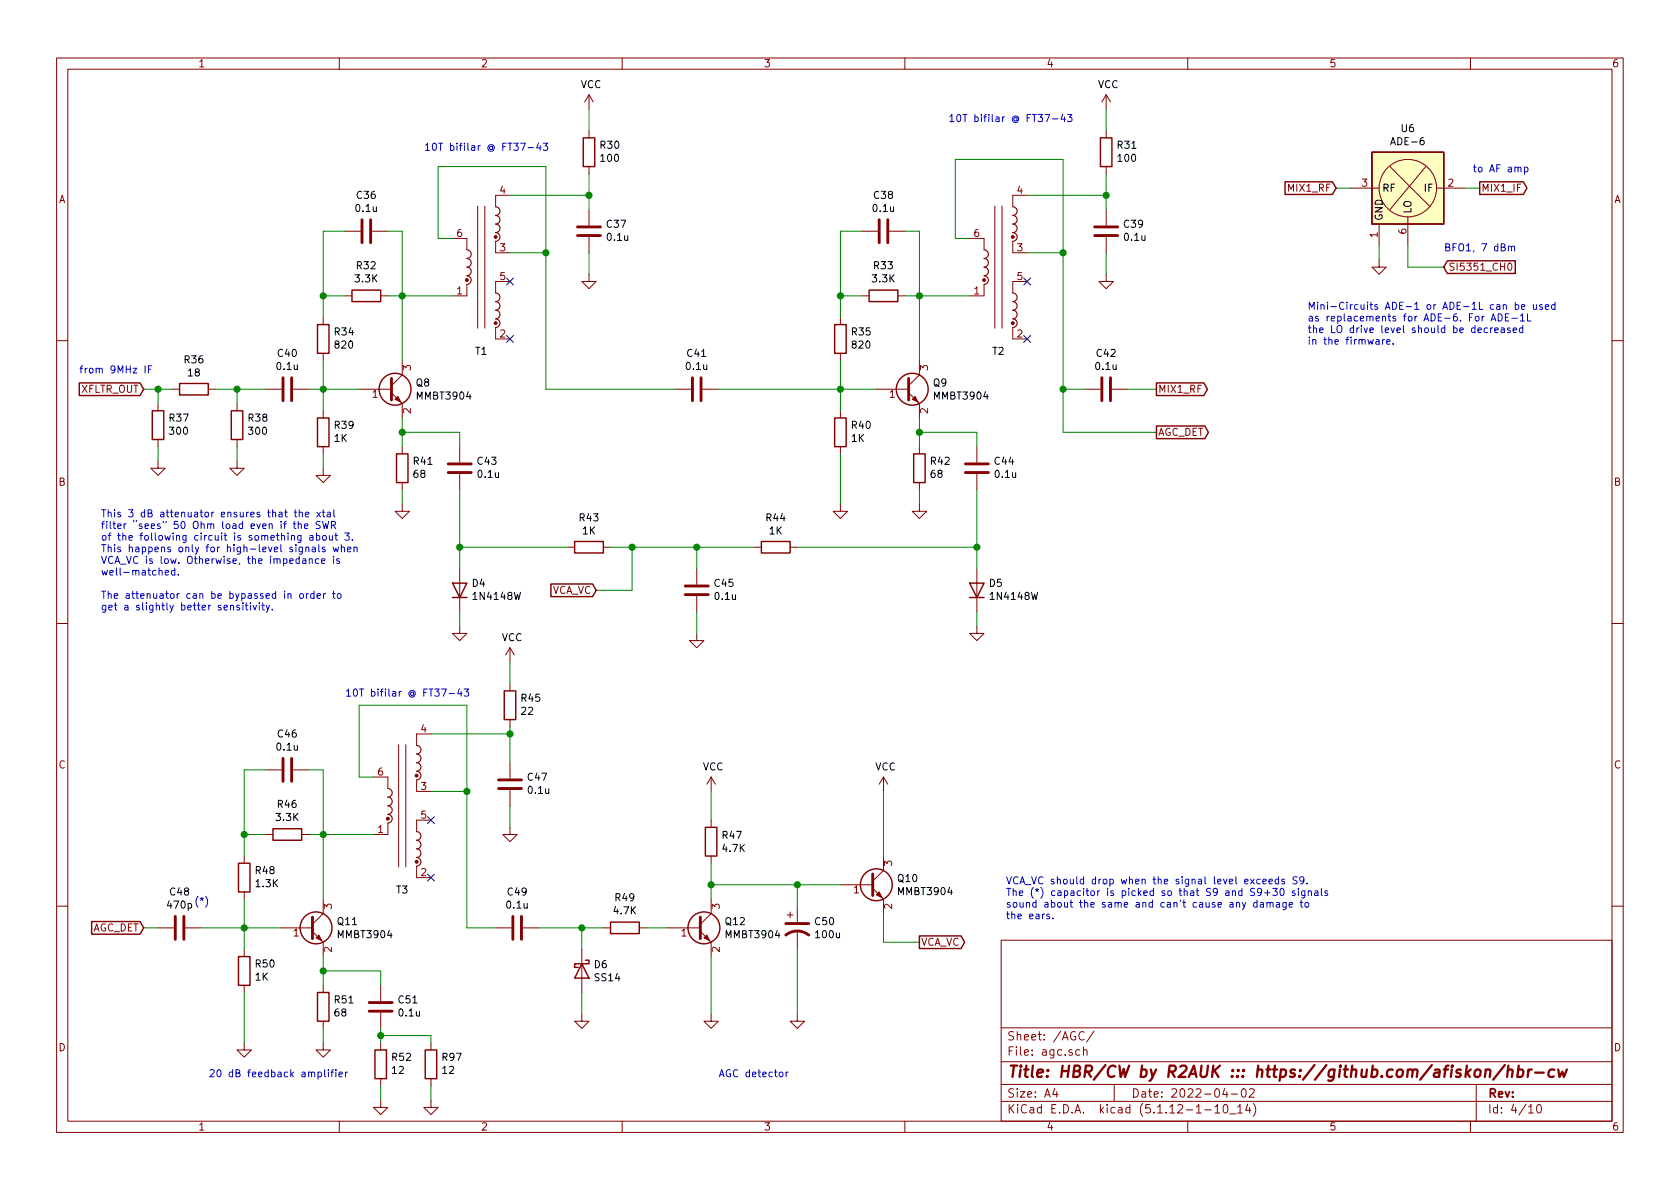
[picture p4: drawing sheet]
EESchema Schematic File Version 4
EELAYER 30 0
EELAYER END
$Descr A4 11693 8268
encoding utf-8
Sheet 4 10
Title "HBR/CW by R2AUK ::: https://github.com/afiskon/hbr-cw"
Date "2022-04-02"
Rev ""
Comp ""
Comment1 ""
Comment2 ""
Comment3 ""
Comment4 ""
$EndDescr
Text GLabel 1000 2700 0    50   Input ~ 0
XFLTR_OUT
$Comp
L Device:R R39
U 1 1
P 2250 3000
F 0 "R39" H 2180 2954 50  0000 R CNN
F 1 "1K" H 2180 3045 50  0000 R CNN
F 2 "Resistor_SMD:R_0805_2012Metric_Pad1.15x1.40mm_HandSolder" V 2180 3000 50  0001 C CNN
F 3 "~" H 2250 3000 50  0001 C CNN
	1    2250 3000
	-1   0    0    1   
$EndComp
$Comp
L Device:R R34
U 1 1
P 2250 2350
F 0 "R34" H 2180 2304 50  0000 R CNN
F 1 "820" H 2180 2395 50  0000 R CNN
F 2 "Resistor_SMD:R_0805_2012Metric_Pad1.15x1.40mm_HandSolder" V 2180 2350 50  0001 C CNN
F 3 "~" H 2250 2350 50  0001 C CNN
	1    2250 2350
	-1   0    0    1   
$EndComp
$Comp
L Device:R R41
U 1 1
P 2800 3250
F 0 "R41" H 2730 3204 50  0000 R CNN
F 1 "68" H 2730 3295 50  0000 R CNN
F 2 "Resistor_SMD:R_0805_2012Metric_Pad1.15x1.40mm_HandSolder" V 2730 3250 50  0001 C CNN
F 3 "~" H 2800 3250 50  0001 C CNN
	1    2800 3250
	-1   0    0    1   
$EndComp
$Comp
L Device:R R32
U 1 1
P 2550 2050
F 0 "R32" V 2757 2050 50  0000 C CNN
F 1 "3.3K" V 2666 2050 50  0000 C CNN
F 2 "Resistor_SMD:R_0805_2012Metric_Pad1.15x1.40mm_HandSolder" V 2480 2050 50  0001 C CNN
F 3 "~" H 2550 2050 50  0001 C CNN
	1    2550 2050
	0    -1   -1   0   
$EndComp
$Comp
L Device:C C36
U 1 1
P 2550 1600
F 0 "C36" V 2298 1600 50  0000 C CNN
F 1 "0.1u" V 2389 1600 50  0000 C CNN
F 2 "Capacitor_SMD:C_0805_2012Metric_Pad1.15x1.40mm_HandSolder" H 2588 1450 50  0001 C CNN
F 3 "~" H 2550 1600 50  0001 C CNN
	1    2550 1600
	0    1    1    0   
$EndComp
$Comp
L Device:C C43
U 1 1
P 3200 3250
F 0 "C43" H 3085 3204 50  0000 R CNN
F 1 "0.1u" H 3085 3295 50  0000 R CNN
F 2 "Capacitor_SMD:C_0805_2012Metric_Pad1.15x1.40mm_HandSolder" H 3238 3100 50  0001 C CNN
F 3 "~" H 3200 3250 50  0001 C CNN
	1    3200 3250
	-1   0    0    1   
$EndComp
$Comp
L Device:C C37
U 1 1
P 4100 1600
F 0 "C37" H 3985 1554 50  0000 R CNN
F 1 "0.1u" H 3985 1645 50  0000 R CNN
F 2 "Capacitor_SMD:C_0805_2012Metric_Pad1.15x1.40mm_HandSolder" H 4138 1450 50  0001 C CNN
F 3 "~" H 4100 1600 50  0001 C CNN
	1    4100 1600
	-1   0    0    1   
$EndComp
$Comp
L Device:R R30
U 1 1
P 4100 1050
F 0 "R30" H 4030 1004 50  0000 R CNN
F 1 "100" H 4030 1095 50  0000 R CNN
F 2 "Resistor_SMD:R_0805_2012Metric_Pad1.15x1.40mm_HandSolder" V 4030 1050 50  0001 C CNN
F 3 "~" H 4100 1050 50  0001 C CNN
	1    4100 1050
	-1   0    0    1   
$EndComp
$Comp
L power:VCC #PWR079
U 1 1
P 4100 750
F 0 "#PWR079" H 4100 600 50  0001 C CNN
F 1 "VCC" H 4115 923 50  0000 C CNN
F 2 "" H 4100 750 50  0001 C CNN
F 3 "" H 4100 750 50  0001 C CNN
	1    4100 750 
	1    0    0    -1  
$EndComp
$Comp
L power:GND #PWR087
U 1 1
P 2800 3500
F 0 "#PWR087" H 2800 3250 50  0001 C CNN
F 1 "GND" H 2805 3327 50  0001 C CNN
F 2 "" H 2800 3500 50  0001 C CNN
F 3 "" H 2800 3500 50  0001 C CNN
	1    2800 3500
	1    0    0    -1  
$EndComp
$Comp
L power:GND #PWR086
U 1 1
P 2250 3250
F 0 "#PWR086" H 2250 3000 50  0001 C CNN
F 1 "GND" H 2255 3077 50  0001 C CNN
F 2 "" H 2250 3250 50  0001 C CNN
F 3 "" H 2250 3250 50  0001 C CNN
	1    2250 3250
	1    0    0    -1  
$EndComp
Wire Wire Line
	2800 2500 2800 2050
Connection ~ 2800 2050
Wire Wire Line
	2800 2050 2700 2050
Wire Wire Line
	2400 2050 2250 2050
Wire Wire Line
	2250 2050 2250 2200
Wire Wire Line
	2250 2050 2250 1600
Wire Wire Line
	2250 1600 2400 1600
Connection ~ 2250 2050
Wire Wire Line
	2700 1600 2800 1600
Wire Wire Line
	2800 1600 2800 2050
Wire Wire Line
	2500 2700 2250 2700
Wire Wire Line
	2250 2700 2250 2500
Connection ~ 2250 2700
Wire Wire Line
	2250 2850 2250 2700
Wire Wire Line
	2800 3100 2800 3000
Wire Wire Line
	2800 3500 2800 3400
Wire Wire Line
	3200 3100 3200 3000
Wire Wire Line
	3200 3000 2800 3000
Connection ~ 2800 3000
Wire Wire Line
	2800 3000 2800 2900
$Comp
L power:GND #PWR082
U 1 1
P 4100 1900
F 0 "#PWR082" H 4100 1650 50  0001 C CNN
F 1 "GND" H 4105 1727 50  0001 C CNN
F 2 "" H 4100 1900 50  0001 C CNN
F 3 "" H 4100 1900 50  0001 C CNN
	1    4100 1900
	1    0    0    -1  
$EndComp
Wire Wire Line
	4100 1900 4100 1750
Wire Wire Line
	4100 900  4100 750 
Text Notes 2950 1050 0    50   ~ 0
10T bifilar @ FT37-43
$Comp
L Device:C C41
U 1 1
P 4850 2700
F 0 "C41" V 4598 2700 50  0000 C CNN
F 1 "0.1u" V 4689 2700 50  0000 C CNN
F 2 "Capacitor_SMD:C_0805_2012Metric_Pad1.15x1.40mm_HandSolder" H 4888 2550 50  0001 C CNN
F 3 "~" H 4850 2700 50  0001 C CNN
	1    4850 2700
	0    1    1    0   
$EndComp
$Comp
L Device:R R40
U 1 1
P 5850 3000
F 0 "R40" H 5780 2954 50  0000 R CNN
F 1 "1K" H 5780 3045 50  0000 R CNN
F 2 "Resistor_SMD:R_0805_2012Metric_Pad1.15x1.40mm_HandSolder" V 5780 3000 50  0001 C CNN
F 3 "~" H 5850 3000 50  0001 C CNN
	1    5850 3000
	-1   0    0    1   
$EndComp
$Comp
L Device:R R35
U 1 1
P 5850 2350
F 0 "R35" H 5780 2304 50  0000 R CNN
F 1 "820" H 5780 2395 50  0000 R CNN
F 2 "Resistor_SMD:R_0805_2012Metric_Pad1.15x1.40mm_HandSolder" V 5780 2350 50  0001 C CNN
F 3 "~" H 5850 2350 50  0001 C CNN
	1    5850 2350
	-1   0    0    1   
$EndComp
$Comp
L Device:R R42
U 1 1
P 6400 3250
F 0 "R42" H 6330 3204 50  0000 R CNN
F 1 "68" H 6330 3295 50  0000 R CNN
F 2 "Resistor_SMD:R_0805_2012Metric_Pad1.15x1.40mm_HandSolder" V 6330 3250 50  0001 C CNN
F 3 "~" H 6400 3250 50  0001 C CNN
	1    6400 3250
	-1   0    0    1   
$EndComp
$Comp
L Device:R R33
U 1 1
P 6150 2050
F 0 "R33" V 6357 2050 50  0000 C CNN
F 1 "3.3K" V 6266 2050 50  0000 C CNN
F 2 "Resistor_SMD:R_0805_2012Metric_Pad1.15x1.40mm_HandSolder" V 6080 2050 50  0001 C CNN
F 3 "~" H 6150 2050 50  0001 C CNN
	1    6150 2050
	0    -1   -1   0   
$EndComp
$Comp
L Device:C C38
U 1 1
P 6150 1600
F 0 "C38" V 5898 1600 50  0000 C CNN
F 1 "0.1u" V 5989 1600 50  0000 C CNN
F 2 "Capacitor_SMD:C_0805_2012Metric_Pad1.15x1.40mm_HandSolder" H 6188 1450 50  0001 C CNN
F 3 "~" H 6150 1600 50  0001 C CNN
	1    6150 1600
	0    1    1    0   
$EndComp
$Comp
L Device:C C44
U 1 1
P 6800 3250
F 0 "C44" H 6685 3204 50  0000 R CNN
F 1 "0.1u" H 6685 3295 50  0000 R CNN
F 2 "Capacitor_SMD:C_0805_2012Metric_Pad1.15x1.40mm_HandSolder" H 6838 3100 50  0001 C CNN
F 3 "~" H 6800 3250 50  0001 C CNN
	1    6800 3250
	-1   0    0    1   
$EndComp
$Comp
L power:GND #PWR089
U 1 1
P 6400 3500
F 0 "#PWR089" H 6400 3250 50  0001 C CNN
F 1 "GND" H 6405 3327 50  0001 C CNN
F 2 "" H 6400 3500 50  0001 C CNN
F 3 "" H 6400 3500 50  0001 C CNN
	1    6400 3500
	1    0    0    -1  
$EndComp
$Comp
L power:GND #PWR088
U 1 1
P 5850 3500
F 0 "#PWR088" H 5850 3250 50  0001 C CNN
F 1 "GND" H 5855 3327 50  0001 C CNN
F 2 "" H 5850 3500 50  0001 C CNN
F 3 "" H 5850 3500 50  0001 C CNN
	1    5850 3500
	1    0    0    -1  
$EndComp
Wire Wire Line
	6400 2500 6400 2050
Connection ~ 6400 2050
Wire Wire Line
	6400 2050 6300 2050
Wire Wire Line
	6000 2050 5850 2050
Wire Wire Line
	5850 2050 5850 2200
Wire Wire Line
	5850 2050 5850 1600
Wire Wire Line
	5850 1600 6000 1600
Connection ~ 5850 2050
Wire Wire Line
	6300 1600 6400 1600
Wire Wire Line
	6400 1600 6400 2050
Wire Wire Line
	5850 3500 5850 3150
Wire Wire Line
	6100 2700 5850 2700
Wire Wire Line
	5850 2700 5850 2500
Connection ~ 5850 2700
Wire Wire Line
	5850 2850 5850 2700
Wire Wire Line
	6400 3100 6400 3000
Wire Wire Line
	6400 3500 6400 3400
Wire Wire Line
	6800 3100 6800 3000
Wire Wire Line
	6800 3000 6400 3000
Connection ~ 6400 3000
Wire Wire Line
	6400 3000 6400 2900
Text Notes 6600 850  0    50   ~ 0
10T bifilar @ FT37-43
$Comp
L Device:C C42
U 1 1
P 7700 2700
F 0 "C42" V 7448 2700 50  0000 C CNN
F 1 "0.1u" V 7539 2700 50  0000 C CNN
F 2 "Capacitor_SMD:C_0805_2012Metric_Pad1.15x1.40mm_HandSolder" H 7738 2550 50  0001 C CNN
F 3 "~" H 7700 2700 50  0001 C CNN
	1    7700 2700
	0    1    1    0   
$EndComp
Text GLabel 8050 2700 2    50   Output ~ 0
MIX1_RF
Wire Wire Line
	8050 2700 7850 2700
$Comp
L Device:C C39
U 1 1
P 7700 1600
F 0 "C39" H 7585 1554 50  0000 R CNN
F 1 "0.1u" H 7585 1645 50  0000 R CNN
F 2 "Capacitor_SMD:C_0805_2012Metric_Pad1.15x1.40mm_HandSolder" H 7738 1450 50  0001 C CNN
F 3 "~" H 7700 1600 50  0001 C CNN
	1    7700 1600
	-1   0    0    1   
$EndComp
$Comp
L Device:R R31
U 1 1
P 7700 1050
F 0 "R31" H 7630 1004 50  0000 R CNN
F 1 "100" H 7630 1095 50  0000 R CNN
F 2 "Resistor_SMD:R_0805_2012Metric_Pad1.15x1.40mm_HandSolder" V 7630 1050 50  0001 C CNN
F 3 "~" H 7700 1050 50  0001 C CNN
	1    7700 1050
	-1   0    0    1   
$EndComp
$Comp
L power:VCC #PWR080
U 1 1
P 7700 750
F 0 "#PWR080" H 7700 600 50  0001 C CNN
F 1 "VCC" H 7715 923 50  0000 C CNN
F 2 "" H 7700 750 50  0001 C CNN
F 3 "" H 7700 750 50  0001 C CNN
	1    7700 750 
	1    0    0    -1  
$EndComp
$Comp
L power:GND #PWR083
U 1 1
P 7700 1900
F 0 "#PWR083" H 7700 1650 50  0001 C CNN
F 1 "GND" H 7705 1727 50  0001 C CNN
F 2 "" H 7700 1900 50  0001 C CNN
F 3 "" H 7700 1900 50  0001 C CNN
	1    7700 1900
	1    0    0    -1  
$EndComp
Wire Wire Line
	7700 1900 7700 1750
Wire Wire Line
	7700 900  7700 750 
$Comp
L Device:R R43
U 1 1
P 4100 3800
F 0 "R43" V 3893 3800 50  0000 C CNN
F 1 "1K" V 3984 3800 50  0000 C CNN
F 2 "Resistor_SMD:R_0805_2012Metric_Pad1.15x1.40mm_HandSolder" V 4030 3800 50  0001 C CNN
F 3 "~" H 4100 3800 50  0001 C CNN
	1    4100 3800
	0    1    1    0   
$EndComp
$Comp
L Device:R R44
U 1 1
P 5400 3800
F 0 "R44" V 5193 3800 50  0000 C CNN
F 1 "1K" V 5284 3800 50  0000 C CNN
F 2 "Resistor_SMD:R_0805_2012Metric_Pad1.15x1.40mm_HandSolder" V 5330 3800 50  0001 C CNN
F 3 "~" H 5400 3800 50  0001 C CNN
	1    5400 3800
	0    1    1    0   
$EndComp
$Comp
L power:GND #PWR091
U 1 1
P 6800 4350
F 0 "#PWR091" H 6800 4100 50  0001 C CNN
F 1 "GND" H 6805 4177 50  0001 C CNN
F 2 "" H 6800 4350 50  0001 C CNN
F 3 "" H 6800 4350 50  0001 C CNN
	1    6800 4350
	1    0    0    -1  
$EndComp
$Comp
L power:GND #PWR090
U 1 1
P 3200 4350
F 0 "#PWR090" H 3200 4100 50  0001 C CNN
F 1 "GND" H 3205 4177 50  0001 C CNN
F 2 "" H 3200 4350 50  0001 C CNN
F 3 "" H 3200 4350 50  0001 C CNN
	1    3200 4350
	1    0    0    -1  
$EndComp
Wire Wire Line
	3200 4350 3200 4250
Wire Wire Line
	3200 3950 3200 3800
Wire Wire Line
	6800 3950 6800 3800
Wire Wire Line
	6800 4350 6800 4250
Wire Wire Line
	3950 3800 3200 3800
Connection ~ 3200 3800
Wire Wire Line
	3200 3800 3200 3400
Wire Wire Line
	5550 3800 6800 3800
Connection ~ 6800 3800
Wire Wire Line
	6800 3800 6800 3400
Text GLabel 4150 4100 0    50   Input ~ 0
VCA_VC
$Comp
L power:GND #PWR092
U 1 1
P 4850 4400
F 0 "#PWR092" H 4850 4150 50  0001 C CNN
F 1 "GND" H 4855 4227 50  0001 C CNN
F 2 "" H 4850 4400 50  0001 C CNN
F 3 "" H 4850 4400 50  0001 C CNN
	1    4850 4400
	1    0    0    -1  
$EndComp
$Comp
L Device:C C45
U 1 1
P 4850 4100
F 0 "C45" H 4735 4054 50  0000 R CNN
F 1 "0.1u" H 4735 4145 50  0000 R CNN
F 2 "Capacitor_SMD:C_0805_2012Metric_Pad1.15x1.40mm_HandSolder" H 4888 3950 50  0001 C CNN
F 3 "~" H 4850 4100 50  0001 C CNN
	1    4850 4100
	-1   0    0    1   
$EndComp
Wire Wire Line
	4150 4100 4400 4100
Wire Wire Line
	4400 4100 4400 3800
Wire Wire Line
	4850 4250 4850 4400
Connection ~ 4400 3800
Wire Wire Line
	4400 3800 4250 3800
Wire Wire Line
	4400 3800 4850 3800
Wire Wire Line
	4850 3950 4850 3800
Connection ~ 4850 3800
Wire Wire Line
	4850 3800 5250 3800
Text GLabel 10050 1850 2    50   Input ~ 0
SI5351_CH0
$Comp
L power:GND #PWR081
U 1 1
P 9600 1800
F 0 "#PWR081" H 9600 1550 50  0001 C CNN
F 1 "GND" H 9605 1627 50  0001 C CNN
F 2 "" H 9600 1800 50  0001 C CNN
F 3 "" H 9600 1800 50  0001 C CNN
	1    9600 1800
	1    0    0    -1  
$EndComp
Text GLabel 10300 1300 2    50   Output ~ 0
MIX1_IF
Text GLabel 9300 1300 0    50   Input ~ 0
MIX1_RF
Wire Wire Line
	10200 1300 10300 1300
Text Notes 10050 1750 0    50   ~ 0
BFO1, 7 dBm
$Comp
L Device:C C48
U 1 1
P 1250 6450
F 0 "C48" V 998 6450 50  0000 C CNN
F 1 "470p" V 1089 6450 50  0000 C CNN
F 2 "Capacitor_SMD:C_0805_2012Metric_Pad1.15x1.40mm_HandSolder" H 1288 6300 50  0001 C CNN
F 3 "~" H 1250 6450 50  0001 C CNN
	1    1250 6450
	0    1    1    0   
$EndComp
$Comp
L Device:R R50
U 1 1
P 1700 6750
F 0 "R50" H 1630 6704 50  0000 R CNN
F 1 "1K" H 1630 6795 50  0000 R CNN
F 2 "Resistor_SMD:R_0805_2012Metric_Pad1.15x1.40mm_HandSolder" V 1630 6750 50  0001 C CNN
F 3 "~" H 1700 6750 50  0001 C CNN
	1    1700 6750
	-1   0    0    1   
$EndComp
$Comp
L Device:R R48
U 1 1
P 1700 6100
F 0 "R48" H 1630 6054 50  0000 R CNN
F 1 "1.3K" H 1630 6145 50  0000 R CNN
F 2 "Resistor_SMD:R_0805_2012Metric_Pad1.15x1.40mm_HandSolder" V 1630 6100 50  0001 C CNN
F 3 "~" H 1700 6100 50  0001 C CNN
	1    1700 6100
	-1   0    0    1   
$EndComp
$Comp
L Device:R R51
U 1 1
P 2250 7000
F 0 "R51" H 2180 6954 50  0000 R CNN
F 1 "68" H 2180 7045 50  0000 R CNN
F 2 "Resistor_SMD:R_0805_2012Metric_Pad1.15x1.40mm_HandSolder" V 2180 7000 50  0001 C CNN
F 3 "~" H 2250 7000 50  0001 C CNN
	1    2250 7000
	-1   0    0    1   
$EndComp
$Comp
L Device:R R46
U 1 1
P 2000 5800
F 0 "R46" V 2207 5800 50  0000 C CNN
F 1 "3.3K" V 2116 5800 50  0000 C CNN
F 2 "Resistor_SMD:R_0805_2012Metric_Pad1.15x1.40mm_HandSolder" V 1930 5800 50  0001 C CNN
F 3 "~" H 2000 5800 50  0001 C CNN
	1    2000 5800
	0    -1   -1   0   
$EndComp
$Comp
L Device:C C46
U 1 1
P 2000 5350
F 0 "C46" V 1748 5350 50  0000 C CNN
F 1 "0.1u" V 1839 5350 50  0000 C CNN
F 2 "Capacitor_SMD:C_0805_2012Metric_Pad1.15x1.40mm_HandSolder" H 2038 5200 50  0001 C CNN
F 3 "~" H 2000 5350 50  0001 C CNN
	1    2000 5350
	0    1    1    0   
$EndComp
$Comp
L Device:C C51
U 1 1
P 2650 7000
F 0 "C51" H 2535 6954 50  0000 R CNN
F 1 "0.1u" H 2535 7045 50  0000 R CNN
F 2 "Capacitor_SMD:C_0805_2012Metric_Pad1.15x1.40mm_HandSolder" H 2688 6850 50  0001 C CNN
F 3 "~" H 2650 7000 50  0001 C CNN
	1    2650 7000
	-1   0    0    1   
$EndComp
Wire Wire Line
	2500 5400 2600 5400
$Comp
L power:GND #PWR0101
U 1 1
P 2250 7250
F 0 "#PWR0101" H 2250 7000 50  0001 C CNN
F 1 "GND" H 2255 7077 50  0001 C CNN
F 2 "" H 2250 7250 50  0001 C CNN
F 3 "" H 2250 7250 50  0001 C CNN
	1    2250 7250
	1    0    0    -1  
$EndComp
$Comp
L power:GND #PWR0100
U 1 1
P 1700 7250
F 0 "#PWR0100" H 1700 7000 50  0001 C CNN
F 1 "GND" H 1705 7077 50  0001 C CNN
F 2 "" H 1700 7250 50  0001 C CNN
F 3 "" H 1700 7250 50  0001 C CNN
	1    1700 7250
	1    0    0    -1  
$EndComp
Wire Wire Line
	2600 5800 2250 5800
Wire Wire Line
	2250 6250 2250 5800
Connection ~ 2250 5800
Wire Wire Line
	2250 5800 2150 5800
Wire Wire Line
	1850 5800 1700 5800
Wire Wire Line
	1700 5800 1700 5950
Wire Wire Line
	1700 5800 1700 5350
Wire Wire Line
	1700 5350 1850 5350
Connection ~ 1700 5800
Wire Wire Line
	2150 5350 2250 5350
Wire Wire Line
	2250 5350 2250 5800
Wire Wire Line
	1700 7250 1700 6900
Wire Wire Line
	1950 6450 1700 6450
Wire Wire Line
	1700 6450 1700 6250
Connection ~ 1700 6450
Wire Wire Line
	1700 6450 1400 6450
Wire Wire Line
	1700 6600 1700 6450
Wire Wire Line
	2250 6850 2250 6750
Wire Wire Line
	2250 7250 2250 7150
Wire Wire Line
	2650 6850 2650 6750
Wire Wire Line
	2650 6750 2250 6750
Connection ~ 2250 6750
Wire Wire Line
	2250 6750 2250 6650
Text Notes 2400 4850 0    50   ~ 0
10T bifilar @ FT37-43
$Comp
L Device:C C49
U 1 1
P 3600 6450
F 0 "C49" V 3348 6450 50  0000 C CNN
F 1 "0.1u" V 3439 6450 50  0000 C CNN
F 2 "Capacitor_SMD:C_0805_2012Metric_Pad1.15x1.40mm_HandSolder" H 3638 6300 50  0001 C CNN
F 3 "~" H 3600 6450 50  0001 C CNN
	1    3600 6450
	0    1    1    0   
$EndComp
Wire Wire Line
	3450 6450 3250 6450
$Comp
L Device:C C47
U 1 1
P 3550 5450
F 0 "C47" H 3435 5404 50  0000 R CNN
F 1 "0.1u" H 3435 5495 50  0000 R CNN
F 2 "Capacitor_SMD:C_0805_2012Metric_Pad1.15x1.40mm_HandSolder" H 3588 5300 50  0001 C CNN
F 3 "~" H 3550 5450 50  0001 C CNN
	1    3550 5450
	-1   0    0    1   
$EndComp
$Comp
L Device:R R45
U 1 1
P 3550 4900
F 0 "R45" H 3480 4854 50  0000 R CNN
F 1 "22" H 3480 4945 50  0000 R CNN
F 2 "Resistor_SMD:R_0805_2012Metric_Pad1.15x1.40mm_HandSolder" V 3480 4900 50  0001 C CNN
F 3 "~" H 3550 4900 50  0001 C CNN
	1    3550 4900
	-1   0    0    1   
$EndComp
$Comp
L power:VCC #PWR093
U 1 1
P 3550 4600
F 0 "#PWR093" H 3550 4450 50  0001 C CNN
F 1 "VCC" H 3565 4773 50  0000 C CNN
F 2 "" H 3550 4600 50  0001 C CNN
F 3 "" H 3550 4600 50  0001 C CNN
	1    3550 4600
	1    0    0    -1  
$EndComp
$Comp
L power:GND #PWR096
U 1 1
P 3550 5750
F 0 "#PWR096" H 3550 5500 50  0001 C CNN
F 1 "GND" H 3555 5577 50  0001 C CNN
F 2 "" H 3550 5750 50  0001 C CNN
F 3 "" H 3550 5750 50  0001 C CNN
	1    3550 5750
	1    0    0    -1  
$EndComp
Wire Wire Line
	3550 5750 3550 5600
Wire Wire Line
	3550 4750 3550 4600
$Comp
L Device:R R52
U 1 1
P 2650 7400
F 0 "R52" H 2580 7354 50  0000 R CNN
F 1 "12" H 2580 7445 50  0000 R CNN
F 2 "Resistor_SMD:R_0805_2012Metric_Pad1.15x1.40mm_HandSolder" V 2580 7400 50  0001 C CNN
F 3 "~" H 2650 7400 50  0001 C CNN
	1    2650 7400
	-1   0    0    1   
$EndComp
$Comp
L power:GND #PWR0102
U 1 1
P 2650 7650
F 0 "#PWR0102" H 2650 7400 50  0001 C CNN
F 1 "GND" H 2655 7477 50  0001 C CNN
F 2 "" H 2650 7650 50  0001 C CNN
F 3 "" H 2650 7650 50  0001 C CNN
	1    2650 7650
	1    0    0    -1  
$EndComp
Wire Wire Line
	2650 7650 2650 7550
Text GLabel 1000 6450 0    50   Input ~ 0
AGC_DET
Wire Wire Line
	1000 6450 1100 6450
Text Notes 1450 7500 0    50   ~ 0
20 dB feedback amplifier
$Comp
L Diode:1N5818 D6
U 1 1
P 4050 6750
F 0 "D6" V 4004 6830 50  0000 L CNN
F 1 "SS14" V 4095 6830 50  0000 L CNN
F 2 "Diode_SMD:D_SMA_Handsoldering" H 4050 6575 50  0001 C CNN
F 3 "" H 4050 6750 50  0001 C CNN
	1    4050 6750
	0    1    1    0   
$EndComp
$Comp
L Device:R R49
U 1 1
P 4350 6450
F 0 "R49" V 4557 6450 50  0000 C CNN
F 1 "4.7K" V 4466 6450 50  0000 C CNN
F 2 "Resistor_SMD:R_0805_2012Metric_Pad1.15x1.40mm_HandSolder" V 4280 6450 50  0001 C CNN
F 3 "~" H 4350 6450 50  0001 C CNN
	1    4350 6450
	0    -1   -1   0   
$EndComp
$Comp
L power:GND #PWR097
U 1 1
P 4050 7050
F 0 "#PWR097" H 4050 6800 50  0001 C CNN
F 1 "GND" H 4055 6877 50  0001 C CNN
F 2 "" H 4050 7050 50  0001 C CNN
F 3 "" H 4050 7050 50  0001 C CNN
	1    4050 7050
	1    0    0    -1  
$EndComp
$Comp
L Device:R R47
U 1 1
P 4950 5850
F 0 "R47" H 5020 5896 50  0000 L CNN
F 1 "4.7K" H 5020 5805 50  0000 L CNN
F 2 "Resistor_SMD:R_0805_2012Metric_Pad1.15x1.40mm_HandSolder" V 4880 5850 50  0001 C CNN
F 3 "~" H 4950 5850 50  0001 C CNN
	1    4950 5850
	1    0    0    -1  
$EndComp
$Comp
L power:GND #PWR098
U 1 1
P 4950 7050
F 0 "#PWR098" H 4950 6800 50  0001 C CNN
F 1 "GND" H 4955 6877 50  0001 C CNN
F 2 "" H 4950 7050 50  0001 C CNN
F 3 "" H 4950 7050 50  0001 C CNN
	1    4950 7050
	1    0    0    -1  
$EndComp
$Comp
L power:VCC #PWR094
U 1 1
P 4950 5500
F 0 "#PWR094" H 4950 5350 50  0001 C CNN
F 1 "VCC" H 4965 5673 50  0000 C CNN
F 2 "" H 4950 5500 50  0001 C CNN
F 3 "" H 4950 5500 50  0001 C CNN
	1    4950 5500
	1    0    0    -1  
$EndComp
$Comp
L Device:CP1 C50
U 1 1
P 5550 6450
F 0 "C50" H 5665 6496 50  0000 L CNN
F 1 "100u" H 5665 6405 50  0000 L CNN
F 2 "Capacitor_SMD:CP_Elec_6.3x7.7" H 5550 6450 50  0001 C CNN
F 3 "~" H 5550 6450 50  0001 C CNN
	1    5550 6450
	1    0    0    -1  
$EndComp
$Comp
L power:VCC #PWR095
U 1 1
P 6150 5500
F 0 "#PWR095" H 6150 5350 50  0001 C CNN
F 1 "VCC" H 6165 5673 50  0000 C CNN
F 2 "" H 6150 5500 50  0001 C CNN
F 3 "" H 6150 5500 50  0001 C CNN
	1    6150 5500
	1    0    0    -1  
$EndComp
Text GLabel 6400 6550 2    50   Output ~ 0
VCA_VC
Wire Wire Line
	4500 6450 4650 6450
Wire Wire Line
	4950 6250 4950 6150
Wire Wire Line
	4950 5700 4950 5500
Wire Wire Line
	5850 6150 5550 6150
Connection ~ 4950 6150
Wire Wire Line
	4950 6150 4950 6000
$Comp
L power:GND #PWR099
U 1 1
P 5550 7050
F 0 "#PWR099" H 5550 6800 50  0001 C CNN
F 1 "GND" H 5555 6877 50  0001 C CNN
F 2 "" H 5550 7050 50  0001 C CNN
F 3 "" H 5550 7050 50  0001 C CNN
	1    5550 7050
	1    0    0    -1  
$EndComp
Wire Wire Line
	5550 7050 5550 6600
Wire Wire Line
	5550 6300 5550 6150
Connection ~ 5550 6150
Wire Wire Line
	5550 6150 4950 6150
Wire Wire Line
	6150 5950 6150 5500
Wire Wire Line
	6400 6550 6150 6550
Wire Wire Line
	6150 6550 6150 6350
Wire Wire Line
	4950 7050 4950 6650
Wire Wire Line
	4050 7050 4050 6900
Wire Wire Line
	4050 6600 4050 6450
Connection ~ 4050 6450
Wire Wire Line
	4050 6450 4200 6450
Text Notes 7000 6400 0    50   ~ 0
VCA_VC should drop when the signal level exceeds S9.\nThe (*) capacitor is picked so that S9 and S9+30 signals \nsound about the same and can’t cause any damage to\nthe ears.
Text Notes 5000 7500 0    50   ~ 0
AGC detector
Text GLabel 8050 3000 2    50   Output ~ 0
AGC_DET
Wire Wire Line
	3750 6450 4050 6450
Wire Wire Line
	2650 7150 2650 7200
Text Notes 1350 6300 0    50   ~ 0
(*)
Wire Wire Line
	8050 3000 7400 3000
Wire Wire Line
	7400 2700 7550 2700
Connection ~ 7400 2700
Wire Wire Line
	7400 2700 7400 3000
$Comp
L Device:R R36
U 1 1
P 1350 2700
F 0 "R36" V 1143 2700 50  0000 C CNN
F 1 "18" V 1234 2700 50  0000 C CNN
F 2 "Resistor_SMD:R_0805_2012Metric_Pad1.15x1.40mm_HandSolder" V 1280 2700 50  0001 C CNN
F 3 "~" H 1350 2700 50  0001 C CNN
	1    1350 2700
	0    1    1    0   
$EndComp
$Comp
L Device:R R37
U 1 1
P 1100 2950
F 0 "R37" H 1030 2904 50  0000 R CNN
F 1 "300" H 1030 2995 50  0000 R CNN
F 2 "Resistor_SMD:R_0805_2012Metric_Pad1.15x1.40mm_HandSolder" V 1030 2950 50  0001 C CNN
F 3 "~" H 1100 2950 50  0001 C CNN
	1    1100 2950
	-1   0    0    1   
$EndComp
$Comp
L Device:R R38
U 1 1
P 1650 2950
F 0 "R38" H 1580 2904 50  0000 R CNN
F 1 "300" H 1580 2995 50  0000 R CNN
F 2 "Resistor_SMD:R_0805_2012Metric_Pad1.15x1.40mm_HandSolder" V 1580 2950 50  0001 C CNN
F 3 "~" H 1650 2950 50  0001 C CNN
	1    1650 2950
	-1   0    0    1   
$EndComp
$Comp
L Device:C C40
U 1 1
P 2000 2700
F 0 "C40" V 1748 2700 50  0000 C CNN
F 1 "0.1u" V 1839 2700 50  0000 C CNN
F 2 "Capacitor_SMD:C_0805_2012Metric_Pad1.15x1.40mm_HandSolder" H 2038 2550 50  0001 C CNN
F 3 "~" H 2000 2700 50  0001 C CNN
	1    2000 2700
	0    1    1    0   
$EndComp
$Comp
L power:GND #PWR084
U 1 1
P 1100 3200
F 0 "#PWR084" H 1100 2950 50  0001 C CNN
F 1 "GND" H 1105 3027 50  0001 C CNN
F 2 "" H 1100 3200 50  0001 C CNN
F 3 "" H 1100 3200 50  0001 C CNN
	1    1100 3200
	1    0    0    -1  
$EndComp
$Comp
L power:GND #PWR085
U 1 1
P 1650 3200
F 0 "#PWR085" H 1650 2950 50  0001 C CNN
F 1 "GND" H 1655 3027 50  0001 C CNN
F 2 "" H 1650 3200 50  0001 C CNN
F 3 "" H 1650 3200 50  0001 C CNN
	1    1650 3200
	1    0    0    -1  
$EndComp
Wire Wire Line
	1500 2700 1650 2700
Wire Wire Line
	2150 2700 2250 2700
Wire Wire Line
	1000 2700 1100 2700
Wire Wire Line
	1100 2700 1100 2800
Connection ~ 1100 2700
Wire Wire Line
	1100 2700 1200 2700
Wire Wire Line
	1100 3100 1100 3200
Wire Wire Line
	1650 3200 1650 3100
Wire Wire Line
	1650 2800 1650 2700
Connection ~ 1650 2700
Wire Wire Line
	1650 2700 1850 2700
Text Notes 700  4250 0    50   ~ 0
This 3 dB attenuator ensures that the xtal\nfilter “sees” 50 Ohm load even if the SWR\nof the following circuit is something about 3.\nThis happens only for high-level signals when\nVCA_VC is low. Otherwise, the impedance is\nwell-matched.\n\nThe attenuator can be bypassed in order to\nget a slightly better sensitivity.
Wire Wire Line
	2250 3250 2250 3150
Wire Wire Line
	5000 2700 5850 2700
Wire Wire Line
	4700 2700 3800 2700
Text Notes 550  2600 0    50   ~ 0
from 9MHz IF
Text Notes 10250 1200 0    50   ~ 0
to AF amp
$Comp
L RF:ADE-6 U6
U 1 1
P 9800 1300
F 0 "U6" H 9800 1717 50  0000 C CNN
F 1 "ADE-6" H 9800 1626 50  0000 C CNN
F 2 "RF_Mini-Circuits:Mini-Circuits_CD542_LandPatternPL-052" H 9875 925 50  0001 C CNN
F 3 "www.minicircuits.com/pdfs/ADE-6.pdf" H 9975 1025 50  0001 C CNN
	1    9800 1300
	1    0    0    -1  
$EndComp
Wire Wire Line
	9600 1800 9600 1700
Wire Wire Line
	10050 1850 9800 1850
Wire Wire Line
	9800 1850 9800 1700
Wire Wire Line
	9400 1300 9300 1300
Wire Wire Line
	3150 2050 2800 2050
$Comp
L Transistor_BJT:MMBT3904 Q8
U 1 1
P 2700 2700
F 0 "Q8" H 2891 2746 50  0000 L CNN
F 1 "MMBT3904" H 2891 2655 50  0000 L CNN
F 2 "Package_TO_SOT_SMD:SOT-23" H 2900 2625 50  0001 L CIN
F 3 "https://www.fairchildsemi.com/datasheets/2N/2N3904.pdf" H 2700 2700 50  0001 L CNN
	1    2700 2700
	1    0    0    -1  
$EndComp
$Comp
L Transistor_BJT:MMBT3904 Q9
U 1 1
P 6300 2700
F 0 "Q9" H 6491 2746 50  0000 L CNN
F 1 "MMBT3904" H 6491 2655 50  0000 L CNN
F 2 "Package_TO_SOT_SMD:SOT-23" H 6500 2625 50  0001 L CIN
F 3 "https://www.fairchildsemi.com/datasheets/2N/2N3904.pdf" H 6300 2700 50  0001 L CNN
	1    6300 2700
	1    0    0    -1  
$EndComp
$Comp
L Transistor_BJT:MMBT3904 Q11
U 1 1
P 2150 6450
F 0 "Q11" H 2341 6496 50  0000 L CNN
F 1 "MMBT3904" H 2341 6405 50  0000 L CNN
F 2 "Package_TO_SOT_SMD:SOT-23" H 2350 6375 50  0001 L CIN
F 3 "https://www.fairchildsemi.com/datasheets/2N/2N3904.pdf" H 2150 6450 50  0001 L CNN
	1    2150 6450
	1    0    0    -1  
$EndComp
$Comp
L Transistor_BJT:MMBT3904 Q12
U 1 1
P 4850 6450
F 0 "Q12" H 5041 6496 50  0000 L CNN
F 1 "MMBT3904" H 5041 6405 50  0000 L CNN
F 2 "Package_TO_SOT_SMD:SOT-23" H 5050 6375 50  0001 L CIN
F 3 "https://www.fairchildsemi.com/datasheets/2N/2N3904.pdf" H 4850 6450 50  0001 L CNN
	1    4850 6450
	1    0    0    -1  
$EndComp
$Comp
L Transistor_BJT:MMBT3904 Q10
U 1 1
P 6050 6150
F 0 "Q10" H 6241 6196 50  0000 L CNN
F 1 "MMBT3904" H 6241 6105 50  0000 L CNN
F 2 "Package_TO_SOT_SMD:SOT-23" H 6250 6075 50  0001 L CIN
F 3 "https://www.fairchildsemi.com/datasheets/2N/2N3904.pdf" H 6050 6150 50  0001 L CNN
	1    6050 6150
	1    0    0    -1  
$EndComp
$Comp
L Diode:1N4148W D4
U 1 1
P 3200 4100
F 0 "D4" V 3246 4020 50  0000 R CNN
F 1 "1N4148W" V 3155 4020 50  0000 R CNN
F 2 "Diode_SMD:D_SOD-123" H 3200 3925 50  0001 C CNN
F 3 "https://www.vishay.com/docs/85748/1n4148w.pdf" H 3200 4100 50  0001 C CNN
	1    3200 4100
	0    -1   -1   0   
$EndComp
$Comp
L Diode:1N4148W D5
U 1 1
P 6800 4100
F 0 "D5" V 6846 4020 50  0000 R CNN
F 1 "1N4148W" V 6755 4020 50  0000 R CNN
F 2 "Diode_SMD:D_SOD-123" H 6800 3925 50  0001 C CNN
F 3 "https://www.vishay.com/docs/85748/1n4148w.pdf" H 6800 4100 50  0001 C CNN
	1    6800 4100
	0    -1   -1   0   
$EndComp
$Comp
L Transformer:P0926NL T1
U 1 1
P 3350 1850
F 0 "T1" H 3350 2439 50  0000 C CNN
F 1 "FT37-43" H 3350 2440 50  0001 C CNN
F 2 "Package_DIP:DIP-6_W7.62mm" H 3350 1850 50  0001 C CNN
F 3 "" H 3050 1850 50  0001 C CNN
	1    3350 1850
	1    0    0    1   
$EndComp
Wire Wire Line
	3050 1650 3150 1650
Wire Wire Line
	4100 1200 4100 1350
NoConn ~ 3550 1950
NoConn ~ 3550 2350
Wire Wire Line
	3050 1150 3800 1150
Wire Wire Line
	3050 1150 3050 1650
Wire Wire Line
	3800 1150 3800 1750
Wire Wire Line
	3550 1350 4100 1350
Connection ~ 4100 1350
Wire Wire Line
	4100 1350 4100 1450
Wire Wire Line
	3550 1750 3800 1750
Connection ~ 3800 1750
Wire Wire Line
	3800 1750 3800 2700
Wire Wire Line
	7700 1200 7700 1350
NoConn ~ 7150 1950
NoConn ~ 7150 2350
Wire Wire Line
	7150 1750 7400 1750
Connection ~ 7400 1750
Wire Wire Line
	7400 1750 7400 2700
Wire Wire Line
	6650 1100 7400 1100
Wire Wire Line
	6650 1100 6650 1650
Wire Wire Line
	7400 1100 7400 1750
Wire Wire Line
	7150 1350 7700 1350
Connection ~ 7700 1350
Wire Wire Line
	7700 1350 7700 1450
Wire Wire Line
	3550 5050 3550 5100
$Comp
L Transformer:P0926NL T3
U 1 1
P 2800 5600
F 0 "T3" H 2800 6189 50  0000 C CNN
F 1 "FT37-43" H 2800 6190 50  0001 C CNN
F 2 "Package_DIP:DIP-6_W7.62mm" H 2800 5600 50  0001 C CNN
F 3 "" H 2500 5600 50  0001 C CNN
	1    2800 5600
	1    0    0    1   
$EndComp
NoConn ~ 3000 5700
NoConn ~ 3000 6100
Wire Wire Line
	3000 5100 3550 5100
Connection ~ 3550 5100
Wire Wire Line
	3550 5100 3550 5300
Wire Wire Line
	3000 5500 3250 5500
Connection ~ 3250 5500
Wire Wire Line
	3250 5500 3250 6450
Wire Wire Line
	3250 4900 2500 4900
Wire Wire Line
	2500 4900 2500 5400
Wire Wire Line
	3250 4900 3250 5500
Wire Wire Line
	6750 2050 6400 2050
Wire Wire Line
	6650 1650 6750 1650
$Comp
L Transformer:P0926NL T2
U 1 1
P 6950 1850
F 0 "T2" H 6950 2439 50  0000 C CNN
F 1 "FT37-43" H 6950 2440 50  0001 C CNN
F 2 "Package_DIP:DIP-6_W7.62mm" H 6950 1850 50  0001 C CNN
F 3 "" H 6650 1850 50  0001 C CNN
	1    6950 1850
	1    0    0    1   
$EndComp
$Comp
L Device:R R97
U 1 1
P 3000 7400
F 0 "R97" H 2930 7354 50  0000 R CNN
F 1 "12" H 2930 7445 50  0000 R CNN
F 2 "Resistor_SMD:R_0805_2012Metric_Pad1.15x1.40mm_HandSolder" V 2930 7400 50  0001 C CNN
F 3 "~" H 3000 7400 50  0001 C CNN
	1    3000 7400
	-1   0    0    1   
$EndComp
$Comp
L power:GND #PWR0223
U 1 1
P 3000 7650
F 0 "#PWR0223" H 3000 7400 50  0001 C CNN
F 1 "GND" H 3005 7477 50  0001 C CNN
F 2 "" H 3000 7650 50  0001 C CNN
F 3 "" H 3000 7650 50  0001 C CNN
	1    3000 7650
	1    0    0    -1  
$EndComp
Wire Wire Line
	2650 7200 3000 7200
Wire Wire Line
	3000 7200 3000 7250
Connection ~ 2650 7200
Wire Wire Line
	2650 7200 2650 7250
Wire Wire Line
	3000 7550 3000 7650
Text Notes 9100 2400 0    50   ~ 0
Mini-Circuits ADE-1 or ADE-1L can be used\nas replacements for ADE-6. For ADE-1L\nthe LO drive level should be decreased\nin the firmware.
$EndSCHEMATC
